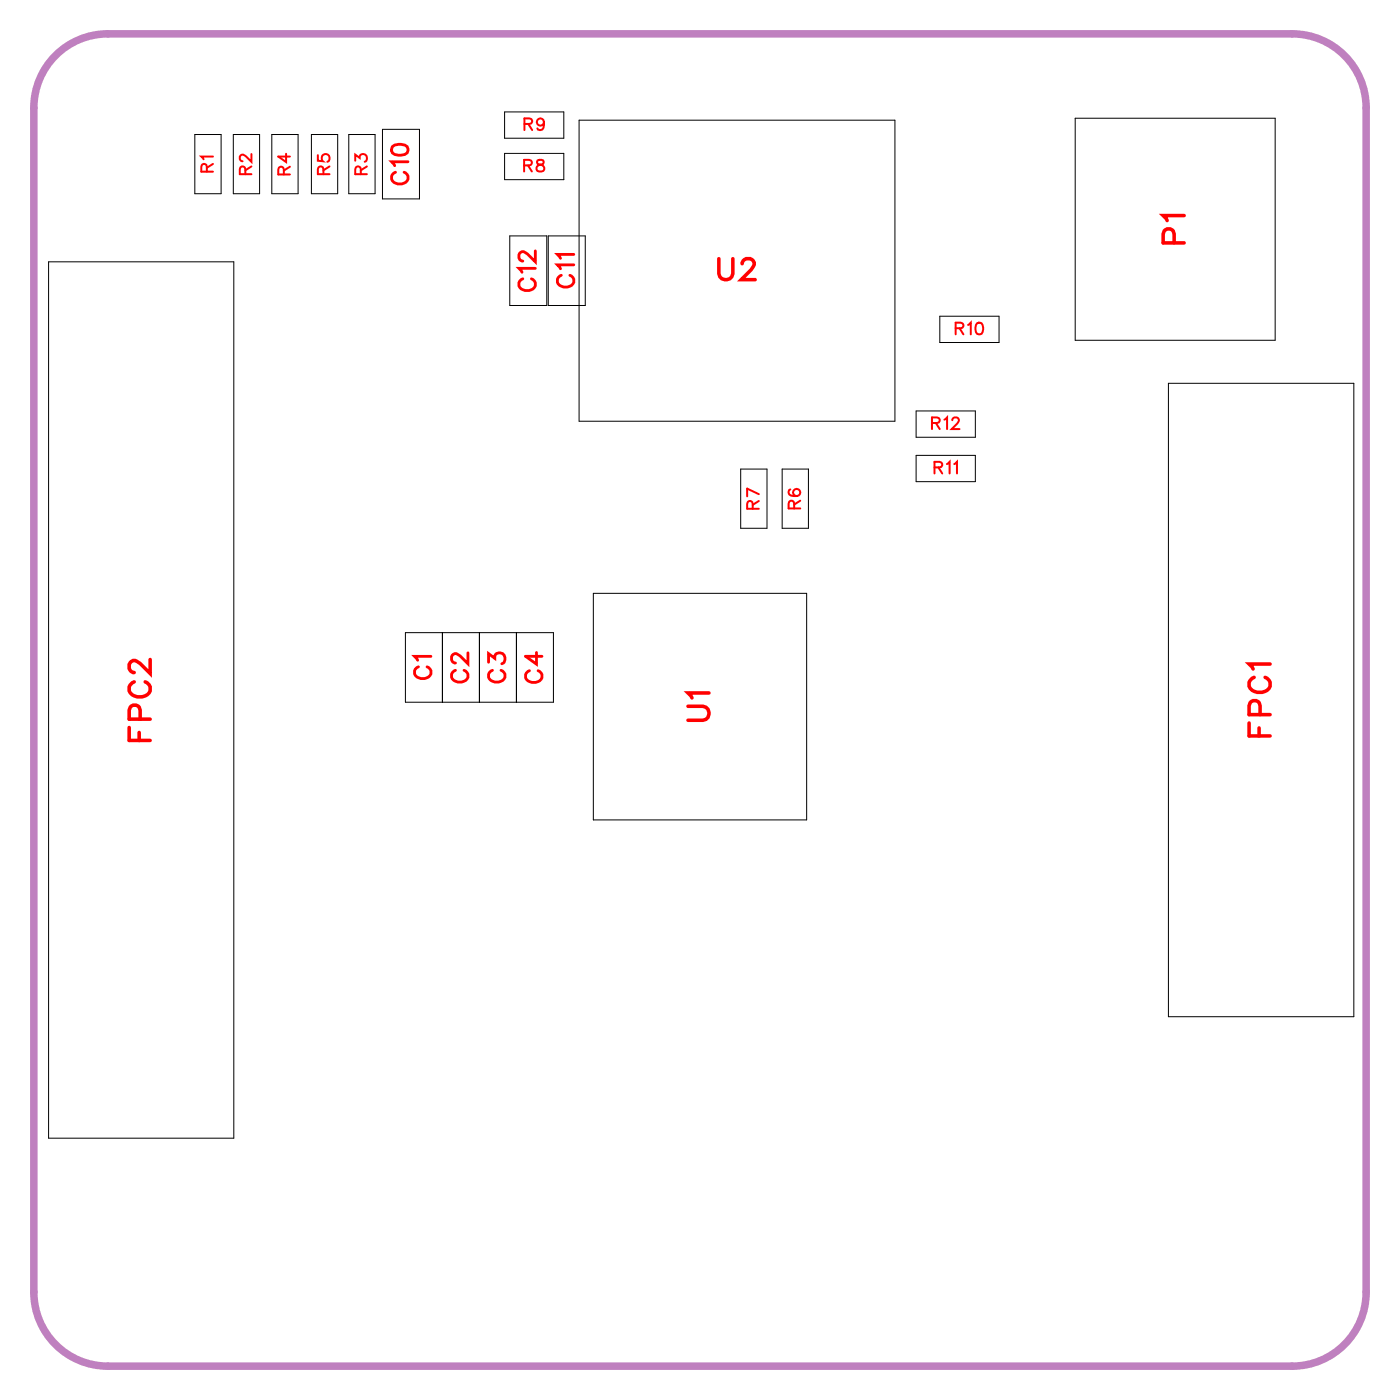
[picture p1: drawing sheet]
<svg xmlns="http://www.w3.org/2000/svg" width="47mm" height="47mm" viewBox="0 0 47 47" stroke-linecap="round" stroke-linejoin="round" font-family="sans-serif">
<path d="M1.7 2.1a2.5 2.5 0 0 1 1.9-1h40a2.5 2.5 0 0 1 2.5 2.5v40a2.5 2.5 0 0 1-2.5 2.5h-40a2.5 2.5 0 0 1-2.5-2.5v-40l.1-.5 .2-.6z" fill="none" stroke="#bf80bf" stroke-width=".25"/>
<g fill="none" stroke="#000" stroke-width=".03">
<path d="M1.6 8.8h6.3v29.6h-6.3zM6.6 4.5h.9v2h-.9zM7.9 4.5h.9v2h-.9zM9.2 4.5h.9v2h-.9zM10.5 4.5h.9v2h-.9zM11.8 4.5h.9v2h-.9zM12.9 4.4h1.3v2.3h-1.3zM17 3.8h2v.9h-2zM17 5.2h2v.9h-2zM17.2 8h1.3v2.3h-1.3zM18.5 8h1.3v2.3h-1.3zM19.6 4.1h10.6v10.1h-10.6z"/>
<path d="M25 15.8h.9v2h-.9zM26.4 15.8h.9v2h-.9zM30.9 13.9h2v.9h-2zM30.9 15.4h2v.9h-2zM31.7 10.7h2v.9h-2zM36.3 4h6.8v7.5h-6.8zM39.5 12.9h6.2v21.4h-6.2zM13.7 21.4h5v2.3h-5zM14.9 21.4v2.3M16.2 21.4v2.3M17.4 21.4v2.3M20 20h7.2v7.7h-7.2z"/>
</g>
<g fill="none" stroke="#f00" stroke-width=".12">
<path d="M24.3 8.7v.5l.2 .2 .2-.1 .1-.6M25.1 8.9l.1-.2h.1l.2 .2-.1 .2-.4 .3h.5M39.7 8.2l-.1-.4h-.2l-.1 .4h.7M40 7.3h-.7l.1 .1M4.4 24.6v.4h.7M4.5 23a.26 .26 0 0 0-.1 .3 .26 .26 0 0 0 .2 .2h.2a.26 .26 0 0 0 .3-.2 .26 .26 0 0 0-.2-.3M4.7 24.7v.3M4.7 24.3v-.4h-.3v.4h.7M5.1 22.3v.4l-.4-.3-.2-.1-.1 .1v.2l.1 .1M23.2 23.9h.5l.2 .2-.1 .2h-.6M23.9 23.4h-.7l.2 .2M42.2 24.4v.5h.7"/>
<path d="M42.4 22.9a.26 .26 0 0 0-.2 .3 .26 .26 0 0 0 .3 .2h.1a.26 .26 0 0 0 .3-.2 .26 .26 0 0 0-.2-.3M42.5 24.6v.3M42.6 24.1l-.1-.4h-.2l-.1 .4h.7M42.9 22.4h-.7l.1 .2"/>
</g>
<g fill="none" stroke="#f00" stroke-width=".07">
<path d="M7 5.8v-.2h-.2v.2h.4M7.2 5.3h-.4l.1 .1M7.2 5.5l-.2 .2M8.3 5.9v-.2l-.2-.1v.3h.4M8.5 5.2v.3l-.3-.3-.1 .1 .1 .1M8.5 5.6l-.2 .2M9.6 5.9v-.2l-.2-.1v.3h.4M9.7 5.2v.3l-.3-.2h.4M9.8 5.6l-.2 .2M10.7 5.2v.2h.2a.14 .14 0 0 1 0-.2 .14 .14 0 0 1 .2 .1 .14 .14 0 0 1 0 .2M10.9 5.9v-.2l-.1-.1-.1 .3h.4M11.1 5.6l-.2 .2"/>
<path d="M12 5.4v-.2l.1 .1a.16 .16 0 0 1 .3-.1 .16 .16 0 0 1-.1 .3M12.2 5.9v-.2l-.2-.1v.3h.4M12.4 5.6l-.2 .2M17.7 5.6h.2v-.2h-.2v.4M17.7 4.2h.2l.1-.2h-.3v.4M17.8 5.6l.2 .2M17.8 4.2l.2 .2M18.2 5.4v.1l.2 .2a.13 .13 0 0 1-.1 .1 .13 .13 0 0 1-.2-.1l.3-.2-.1-.1zM18.4 4.1a.12 .12 0 0 1-.2 .1 .12 .12 0 0 1 0-.2 .12 .12 0 0 1 .2 .1l-.1 .3-.2-.1M25.4 17.2v-.2l-.1-.1-.1 .3h.4M25.6 16.9l-.2 .2M25.6 16.7l-.4-.2v.3"/>
<path d="M26.7 16.5a.17 .17 0 0 0 .1 .3 .18 .18 0 0 0 .2-.3 .12 .12 0 0 0-.2 .1 .12 .12 0 0 0 .1 .2M26.8 17.2v-.3h-.1l-.1 .3h.4M27 16.9l-.2 .1M31.5 14.3h.2v-.2h-.2v.4M31.6 15.8h.2v-.2h-.2v.4M31.6 14.3l.1 .2M31.7 15.8l.1 .2M31.9 14.2l.1-.1v.4M32 15.7l.1-.1v.4M32.2 14.2l.1-.1 .1 .1-.3 .3h.3M32.2 15.7l.1-.1v.4M32.3 11.1h.2v-.2h-.2v.4"/>
<path d="M32.4 11.1l.1 .2M32.7 11l.1-.1v.4"/>
<circle cx="33.1" cy="11.1" r=".18"/>
</g>
<g fill="none" stroke="#f00" stroke-width=".1">
<path d="M13.3 5a.28 .28 0 0 1 .3-.2 .28 .28 0 0 1 .2 .4 .28 .28 0 0 1-.4 .1 .28 .28 0 0 1-.1-.3zM13.4 5.8a.2 .2 0 0 0-.2 .2 .2 .2 0 0 0 .2 .2h.2a.2 .2 0 0 0 .2-.2 .2 .2 0 0 0-.2-.2M13.8 5.5h-.6l.1 .1M17.7 9.4a.2 .2 0 0 0-.2 .2 .2 .2 0 0 0 .2 .2h.2a.2 .2 0 0 0 .2-.2 .2 .2 0 0 0-.2-.2M18.1 9.1h-.6l.1 .1M18.1 8.5v.3l-.5-.3-.1 .2 .2 .1M19 9.3a.2 .2 0 0 0-.2 .2 .2 .2 0 0 0 .2 .2h.2a.2 .2 0 0 0 .2-.2 .2 .2 0 0 0-.2-.2M19.4 8.9h-.6l.1 .2M19.4 8.6h-.6l.1 .1M14.1 22.5a.2 .2 0 0 0-.1 .3 .2 .2 0 0 0 .2 .1h.1a.2 .2 0 0 0 .3-.1 .2 .2 0 0 0-.2-.3M14.6 22.2h-.6l.1 .1M15.4 22.6a.2 .2 0 0 0-.1 .3 .2 .2 0 0 0 .2 .1h.1a.2 .2 0 0 0 .2-.1 .2 .2 0 0 0-.1-.3"/>
<path d="M15.8 22.1v.3l-.4-.3-.1 .2 .1 .1M16.5 22.4v-.3l.2 .1a.18 .18 0 0 1 .3-.1 .18 .18 0 0 1-.1 .3M16.6 22.6a.2 .2 0 0 0-.1 .3 .2 .2 0 0 0 .2 .1h.1a.2 .2 0 0 0 .3-.1 .2 .2 0 0 0-.2-.3M17.9 22.7a.2 .2 0 0 0-.1 .2 .2 .2 0 0 0 .2 .1h.1a.2 .2 0 0 0 .2-.1 .2 .2 0 0 0-.1-.2M18.1 22v.4l-.3-.2h.5"/>
</g>
<g font-size="1.2" fill="#fff">
<text x="24.2" y="9.7">U2</text>
<text x="40.3" y="8.3" transform="rotate(-90 40.3 8.3)">P1</text>
<text x="5.4" y="25.1" transform="rotate(-90 5.4 25.1)">FPC2</text>
<text x="24.2" y="24.4" transform="rotate(-90 24.2 24.4)">U1</text>
<text x="43.2" y="24.9" transform="rotate(-90 43.2 24.9)">FPC1</text>
</g>
<g font-size=".9" fill="#fff">
<text x="14" y="6.3" transform="rotate(-90 14 6.3)">C10</text>
<text x="18.3" y="9.9" transform="rotate(-90 18.3 9.9)">C12</text>
<text x="19.6" y="9.7" transform="rotate(-90 19.6 9.7)">C11</text>
<text x="14.8" y="23" transform="rotate(-90 14.8 23)">C1</text>
<text x="16" y="23.1" transform="rotate(-90 16 23.1)">C2</text>
<text x="17.3" y="23.1" transform="rotate(-90 17.3 23.1)">C3</text>
<text x="18.5" y="23.1" transform="rotate(-90 18.5 23.1)">C4</text>
</g>
<g font-size=".7" fill="#fff">
<text x="7.4" y="5.8" transform="rotate(-90 7.4 5.8)">R1</text>
<text x="8.7" y="5.9" transform="rotate(-90 8.7 5.9)">R2</text>
<text x="10" y="5.9" transform="rotate(-90 10 5.9)">R4</text>
<text x="11.3" y="5.9" transform="rotate(-90 11.3 5.9)">R5</text>
<text x="12.6" y="5.9" transform="rotate(-90 12.6 5.9)">R3</text>
<text x="17.7" y="6">R8</text>
<text x="17.7" y="4.6">R9</text>
<text x="32.2" y="11.5">R10</text>
<text x="25.8" y="17.2" transform="rotate(-90 25.8 17.2)">R7</text>
<text x="27.2" y="17.2" transform="rotate(-90 27.2 17.2)">R6</text>
<text x="31.4" y="14.7">R12</text>
<text x="31.5" y="16.2">R11</text>
</g>
</svg>
